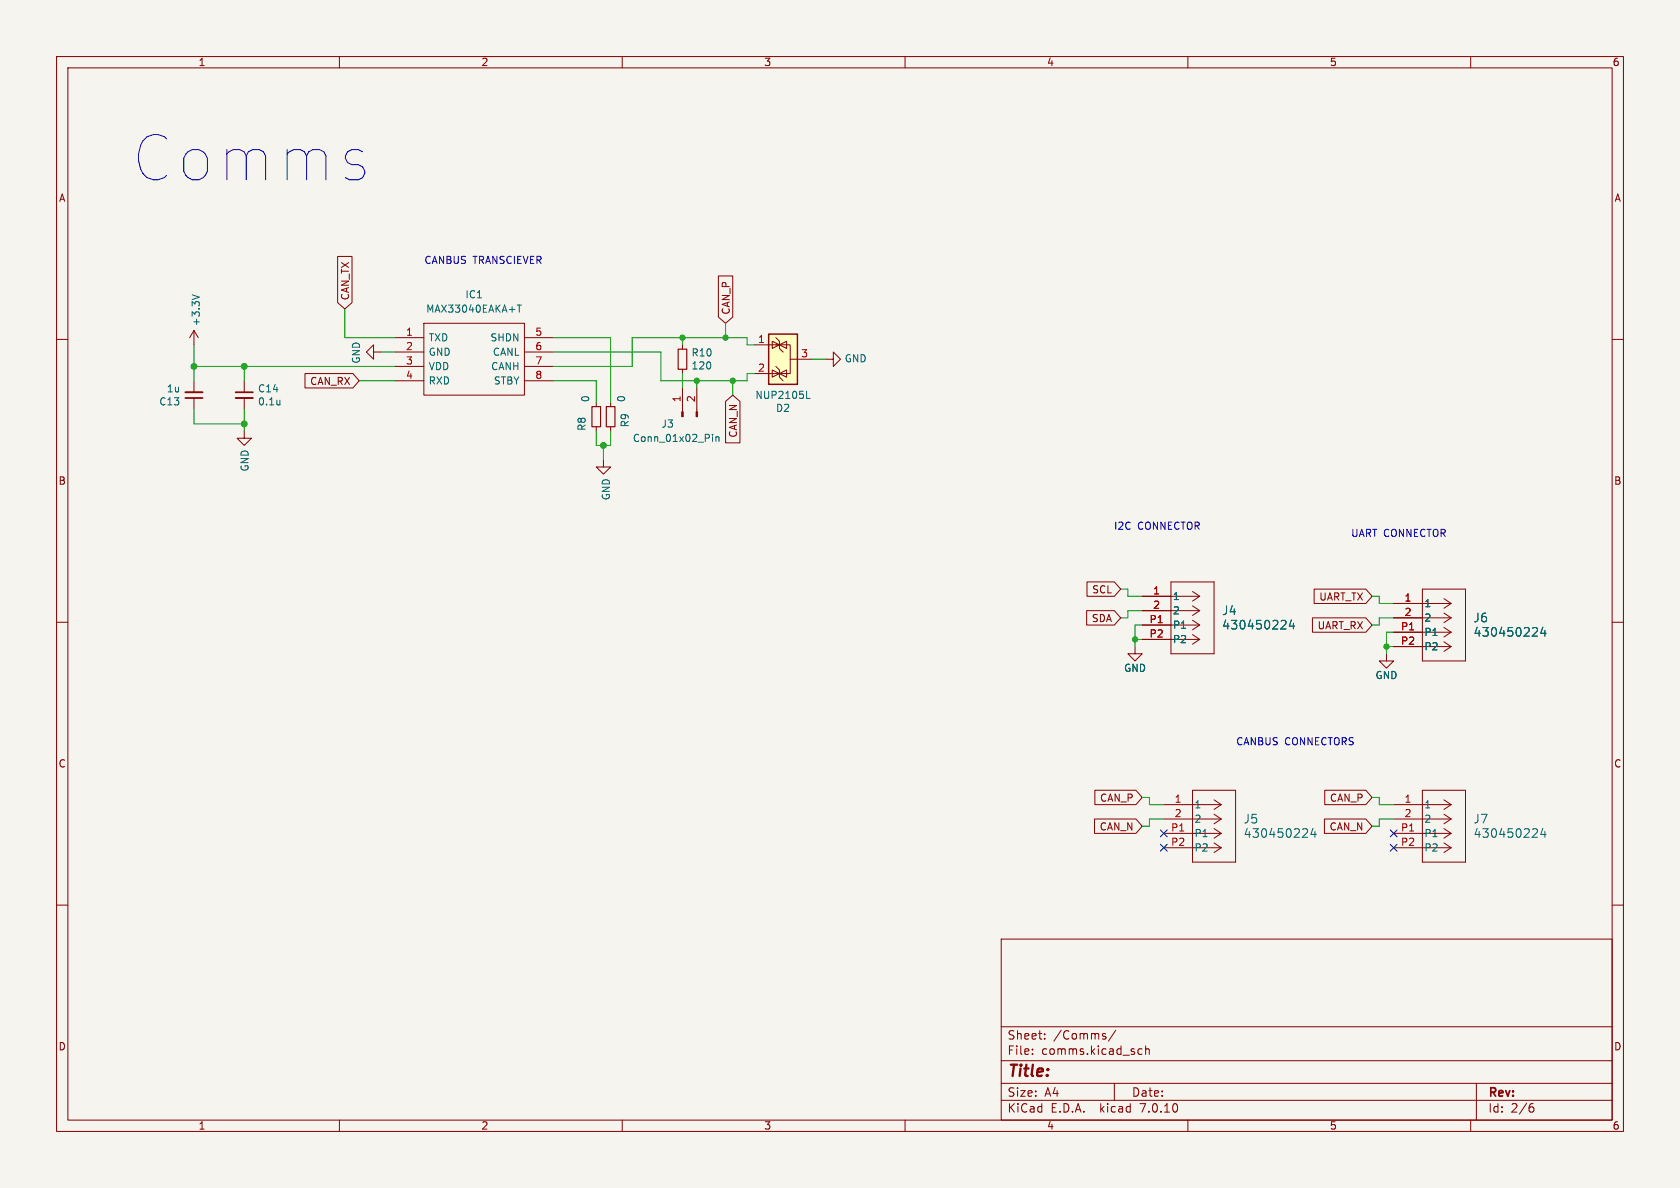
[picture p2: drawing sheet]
<svg xmlns="http://www.w3.org/2000/svg" width="297mm" height="210mm" viewBox="0 0 297 210" stroke-linecap="round" stroke-linejoin="round" font-family="sans-serif">
<path d="M0 0h297v210h-297z" fill="#f5f4ef" stroke="#f5f4ef" stroke-width=".18"/>
<g fill="none" stroke="#840000" stroke-width=".18">
<path d="M10 10h277v190h-277zM12 12h273v186h-273zM60 10v2M110 10v2M160 10v2M210 10v2M260 10v2M10 60h2M34.3 58.4l-.8 1.3M34.3 58.4v2.6M34.3 58.4l.8 1.3M59.7 45.3h2.5v8.2l-1.2 1.1-1.3-1.1z"/>
<path d="M69.8 59.7h5.1M74.9 57.2h17.8v12.7h-17.8zM92.7 59.7h5.1M127 48.8h2.5v7.2l-1.2 1.2-1.3-1.2zM137.2 59.7l.6 .6v1.3l.6 .6M285 60h2M34.3 67.3v2M34.3 70.4v2M43.2 76.2v1.3h1.2l-1.2 1.2-1.3-1.2h1.3M43.2 67.3v2M43.2 70.4v2M53.9 66h8.5l1.1 1.3-1.1 1.3h-8.5z"/>
<path d="M66 62.2v-1.2l-1.2 1.2 1.2 1.3v-1.3h1.3M69.8 62.2h5.1M69.8 64.8h5.1M69.8 67.3h5.1M92.7 62.2h5.1M92.7 64.8h5.1M92.7 67.3h5.1M105.4 71.1v.8M105.4 75.4v.8M107.9 71.1v.8M107.9 75.4v.8M120.6 61v.7"/>
<path d="M120.6 65.3v.7M120.6 68.6v4.2M123.2 68.6v4.2M128.3 71l1.2-1.1 1.3 1.1v7.3h-2.5zM133.3 61h4.5M133.3 66h4.5M136.5 65.4l1.3 .6-1.3 .7zM137.2 61h.6l-1.3 .6v-1.3l1.3 .7M137.2 64.8l.6 .6v1.3l.6 .6M137.8 61h1.9v5h-1.9M137.8 61l1.3-.7v1.3zM137.8 66l1.3-.6v1.3z"/>
<path d="M139.7 63.5h3.8M146 63.5h1.3v-1.3l1.3 1.3-1.3 1.3v-1.3M106.7 81.3v1.3h1.2l-1.2 1.2-1.3-1.2h1.3M10 110h2M192.1 107.9h4.9l1.1 1.3-1.1 1.3h-4.9zM192.2 102.9h4.8l1.1 1.2-1.1 1.3h-4.8zM200.7 114.3v1.3h1.2l-1.2 1.2-1.3-1.2h1.3M201.9 113h10.2M201.9 110.5h10.2M201.9 108h10.2M201.9 105.4h10.2M207 102.9h7.6v12.7h-7.6z"/>
<path d="M210.8 112.2l1.3 .8M210.8 109.6l1.3 .9M210.8 107.1l1.3 .9M210.8 104.6l1.3 .8M212.1 113l-1.3 .9M212.1 110.5l-1.3 .8M212.1 108l-1.3 .8M212.1 105.4l-1.3 .9M232 109.2h9.5l1.1 1.3-1.1 1.3h-9.5zM232.3 104.1h9.2l1.1 1.3-1.1 1.3h-9.2zM245.1 115.6v1.2h1.3l-1.3 1.3-1.3-1.3h1.3M246.4 114.3h10.1"/>
<path d="M246.4 111.8h10.1M246.4 109.2h10.1M246.4 106.7h10.1M251.5 104.1h7.6v12.7h-7.6zM255.3 113.5l1.2 .8M255.3 110.9l1.2 .9M255.3 108.4l1.2 .8M255.3 105.8l1.2 .9M256.5 114.3l-1.2 .8M256.5 111.8l-1.2 .8M256.5 109.2l-1.2 .9M256.5 106.7l-1.2 .8"/>
<path d="M285 110h2M193.6 139.7h7.2l1.1 1.3-1.1 1.2h-7.2zM210.8 139.7h7.6v12.7h-7.6zM234.2 139.7h7.3l1.1 1.3-1.1 1.2h-7.3zM251.5 139.7h7.6v12.7h-7.6zM10 160h2M193.5 144.8h7.3l1.1 1.3-1.1 1.2h-7.3zM205.7 149.9h10.2M205.7 147.3h10.2M205.7 144.8h10.2M205.7 142.2h10.2M214.6 149l1.3 .9"/>
<path d="M214.6 146.5l1.3 .8M214.6 143.9l1.3 .9M214.6 141.4l1.3 .8M215.9 149.9l-1.3 .8M215.9 147.3l-1.3 .9M215.9 144.8l-1.3 .8M215.9 142.2l-1.3 .9M234.1 144.8h7.4l1.1 1.3-1.1 1.2h-7.4zM246.4 149.9h10.1M246.4 147.3h10.1M246.4 144.8h10.1M246.4 142.2h10.1"/>
<path d="M255.3 149l1.2 .9M255.3 146.5l1.2 .8M255.3 143.9l1.2 .9M255.3 141.4l1.2 .8M256.5 149.9l-1.2 .8M256.5 147.3l-1.2 .9M256.5 144.8l-1.2 .8M256.5 142.2l-1.2 .9M285 160h2M177 166h108v32h-108zM60 198v2M110 198v2"/>
<path d="M160 198v2M177 194.5h108M177 191.5h108M177 187.5h108M177 181.5h108M182.5 186.3v.1M182.5 185.5v.1M184.7 183.6v.1M184.7 182.8v.1M195.3 183.2l.2 .2-.2 .3M195.3 182.7l.2 .1M197 191.5v3"/>
<path d="M197.2 182.1l-1.2 2M201.2 186.3l.3 .1 .4-.1M201.9 185.5l-.4-.1-.3 .1M202.5 185.5l.2-.1 .4 .1 .1 .9M202.5 184.9v1.5M210 198v2M260 198v2M261 191.5v6.5M270.6 195.7h.3l.3 .3-.1 .5-.5 .1M271 195.1l-.4 .1"/>
</g>
<path d="M135.9 59.1h5.1v8.8h-5.1z" fill="#ffffc2" stroke="#ffffc2" stroke-width=".18"/>
<path d="M135.9 59.1h5.1v8.8h-5.1z" fill="none" stroke="#840000" stroke-width=".25"/>
<g fill="none" stroke="#006464" stroke-width=".18">
<path d="M34 52.1l1.2 .4M91.4 53.9h.8M91.8 53.9v1.3M49.5 70.7v.9M49.5 71.5h-.1M126 76.8v.1M126 77.2v.8M126.6 77.2v.8M126.6 77.3l.1-.1 .4 .1v.7M142.6 70.4h.6M227.2 109.7l.2 .3-.1 .3-.9 .9h1M228.3 109.6l-.4 1.1h1"/>
<path d="M228.7 110.2v1M271.7 111l.1 .2-.1 .4-.8 .9h.9M272.7 110.9l-.3 1h.9M273.1 111.4v1.1M231 146.6l.2 .2-.1 .3-.9 .9h1M232.1 146.4l-.4 1.1h1M232.5 147v1M271.7 146.6l.1 .2-.1 .3-.8 .9h.9M272.7 146.4l-.3 1.1h.9M273.1 147v1"/>
</g>
<g fill="#840000" stroke="#840000" stroke-width=".18">
<path d="M123.1 72.8h.2v.9h-.2z"/>
<path d="M120.5 72.8h.3v.9h-.3z"/>
</g>
<path d="M104.6 71.9h1.6v3.5h-1.6zM107.2 71.9h1.5v3.5h-1.5zM119.9 61.7h1.5v3.6h-1.5z" fill="none" stroke="#840000" stroke-width=".2"/>
<path d="M32.8 69.3h3M41.7 70.4h3" fill="none" stroke="#840000" stroke-width=".33"/>
<path d="M32.8 70.4h3M41.7 69.3h3" fill="none" stroke="#840000" stroke-width=".3"/>
<g fill="none" stroke="#009600" stroke-width=".18">
<path d="M61 54.6v5.1h8.8M97.8 59.7h10.1v11.4M120.6 59.7v1.3M128.3 57.2v2.5M34.3 64.8h35.5M34.3 61v6.3M34.3 72.4v2.5h8.9M43.2 64.8v2.5M43.2 72.4v3.8M63.5 67.3h6.3M67.3 62.2h2.5M97.8 67.3h7.6v3.8"/>
<path d="M97.8 62.2h19v5.1h15.3v-1.3h1.2M105.4 76.2v2.5h2.5v-2.5M106.7 78.7v2.6M120.6 66v2.6M123.2 67.3v1.3M129.5 67.3v2.6M133.3 61h-1.2v-1.3h-20.3v5.1h-14M143.5 63.5h2.5M198.1 104.1h1.3v1.3h2.5M200.7 113h1.2M201.9 110.5h-1.2v3.8M201.9 108h-2.5v1.2h-1.3"/>
<path d="M242.6 105.4h1.2v1.3h2.6M245.1 114.3h1.3M246.4 109.2h-2.6v1.3h-1.2M246.4 111.8h-1.3v3.8M201.9 141h1.3v1.2h2.5M205.7 144.8h-2.5v1.3h-1.3M242.6 141h1.2v1.2h2.6M246.4 144.8h-2.6v1.3h-1.2"/>
</g>
<path d="M205.1 149.3l1.2 1.2M205.1 146.7l1.2 1.2M206.3 149.3l-1.2 1.2M206.3 146.7l-1.2 1.2M245.8 149.3l1.2 1.2M245.8 146.7l1.2 1.2M247 149.3l-1.2 1.2M247 146.7l-1.2 1.2" fill="none" stroke="#000084" stroke-width=".18"/>
<g fill="#009600" stroke="#009600" stroke-width=".18">
<circle cx="106.7" cy="78.7" r=".51"/>
<circle cx="120.6" cy="59.7" r=".46"/>
<circle cx="123.2" cy="67.3" r=".46"/>
<circle cx="129.5" cy="67.3" r=".46"/>
<circle cx="128.3" cy="59.7" r=".46"/>
<circle cx="200.7" cy="113" r=".46"/>
<circle cx="245.1" cy="114.3" r=".46"/>
<circle cx="43.2" cy="64.8" r=".51"/>
<circle cx="43.2" cy="74.9" r=".51"/>
<circle cx="34.3" cy="64.8" r=".51"/>
</g>
<text font-size="11.1" fill="#0000c2" x="22.9" y="32.8">Comms</text>
<text font-size="2.8" fill="#840000" x="178" y="190.9">Title:</text>
<g font-size="2.1" fill="#006464">
<text x="216" y="108.9">J4</text>
<text x="216" y="111.5">430450224</text>
<text x="260.4" y="110.2">J6</text>
<text x="260.4" y="112.8">430450224</text>
<text x="219.8" y="145.8">J5</text>
<text x="219.8" y="148.3">430450224</text>
<text x="260.4" y="145.8">J7</text>
<text x="260.4" y="148.3">430450224</text>
</g>
<g font-size="2.1" fill="#840000">
<text x="178" y="184">Sheet:</text>
<text x="186.2" y="184">/Comms/</text>
<text x="178" y="186.7">File:</text>
<text x="184.1" y="186.7">comms.kicad_sch</text>
<text x="178" y="196.9">KiCad</text>
<text x="178" y="194.1">Size:</text>
<text x="184.7" y="194.1">A4</text>
<text x="185.7" y="196.9">E.D.A.</text>
<text x="194.6" y="196.9">kicad</text>
<text x="200" y="194.1">Date:</text>
<text x="201.8" y="196.9">7.0.10</text>
<text x="263" y="194.3">Rev:</text>
<text x="263" y="196.9">Id:</text>
<text x="267.1" y="196.9">2/6</text>
</g>
<g font-size="1.8" fill="#840000">
<text x="35" y="11.9">1</text>
<text x="85" y="11.9">2</text>
<text x="135" y="11.9">3</text>
<text x="185" y="11.9">4</text>
<text x="235" y="11.9">5</text>
<text x="285" y="11.9">6</text>
<text x="10.3" y="35.9">A</text>
<text x="285.3" y="35.9">A</text>
<text x="61.9" y="53.2" transform="rotate(-90 61.9 53.2)">CAN_TX</text>
<text x="129.2" y="55.7" transform="rotate(-90 129.2 55.7)">CAN_P</text>
<text x="54.7" y="68.3">CAN_RX</text>
<text x="130.5" y="77.5" transform="rotate(-90 130.5 77.5)">CAN_N</text>
<text x="10.3" y="85.9">B</text>
<text x="285.3" y="85.9">B</text>
<text x="193" y="105.1">SCL</text>
<text x="233.1" y="106.4">UART_TX</text>
<text x="192.9" y="110.2">SDA</text>
<text x="232.8" y="111.4">UART_RX</text>
<text x="10.3" y="135.9">C</text>
<text x="285.3" y="135.9">C</text>
<text x="194.4" y="141.9">CAN_P</text>
<text x="235" y="141.9">CAN_P</text>
<text x="194.3" y="147">CAN_N</text>
<text x="235" y="147">CAN_N</text>
<text x="10.3" y="185.9">D</text>
<text x="285.3" y="185.9">D</text>
<text x="35" y="199.9">1</text>
<text x="85" y="199.9">2</text>
<text x="135" y="199.9">3</text>
<text x="185" y="199.9">4</text>
<text x="235" y="199.9">5</text>
<text x="285" y="199.9">6</text>
</g>
<g font-size="1.8" fill="#0000c2">
<text x="74.9" y="46.7">CANBUS</text>
<text x="83.6" y="46.7">TRANSCIEVER</text>
<text x="196.8" y="93.7">I2C</text>
<text x="201.1" y="93.7">CONNECTOR</text>
<text x="238.8" y="95">UART CONNECTOR</text>
<text x="218.4" y="131.8">CANBUS</text>
<text x="227.1" y="131.8">CONNECTORS</text>
</g>
<g font-size="1.8" fill="#006464">
<text x="82.2" y="52.9">IC1</text>
<text x="35.5" y="57.8" transform="rotate(-90 35.5 57.8)">+3.3V</text>
<text x="75.3" y="55.5">MAX33040EAKA+T</text>
<text x="63.8" y="64.4" transform="rotate(-90 63.8 64.4)">GND</text>
<text x="75.7" y="60.6">TXD</text>
<text x="75.7" y="63.1">GND</text>
<text x="75.7" y="65.6">VDD</text>
<text x="86.6" y="60.6">SHDN</text>
<text x="86.7" y="65.6">CANH</text>
<text x="87" y="63.1">CANL</text>
<text x="122.2" y="63.2">R10</text>
<text x="122.2" y="65.5">120</text>
<text x="149.2" y="64.2">GND</text>
<text x="28.1" y="71.9">C13</text>
<text x="29.4" y="69.6">1u</text>
<text x="45.5" y="71.9">0.1u</text>
<text x="45.5" y="69.6">C14</text>
<text x="75.7" y="68.2">RXD</text>
<text x="87.2" y="68.2">STBY</text>
<text x="104.4" y="71.2" transform="rotate(-90 104.4 71.2)">0</text>
<text x="110.7" y="71.2" transform="rotate(-90 110.7 71.2)">0</text>
<text x="133.4" y="70.7">NUP2105L</text>
<text x="103.7" y="76.3" transform="rotate(-90 103.7 76.3)">R8</text>
<text x="111.4" y="75.6" transform="rotate(-90 111.4 75.6)">R9</text>
<text x="116.8" y="75.8">J3</text>
<text x="137.1" y="73">D2</text>
<text x="44.2" y="83.5" transform="rotate(-90 44.2 83.5)">GND</text>
<text x="111.8" y="78.3">Conn_01x02_Pin</text>
<text x="108" y="88.5" transform="rotate(-90 108 88.5)">GND</text>
<text x="207.3" y="106.3">1</text>
<text x="251.7" y="107.5">1</text>
<text x="207.3" y="108.8">2</text>
<text x="207.3" y="111.4">P1</text>
<text x="207.3" y="113.9">P2</text>
<text x="251.7" y="110.1">2</text>
<text x="251.7" y="112.6">P1</text>
<text x="198.6" y="119">GND</text>
<text x="251.7" y="115.2">P2</text>
<text x="243.1" y="120.2">GND</text>
<text x="211.1" y="143.1">1</text>
<text x="251.7" y="143.1">1</text>
<text x="211.1" y="145.6">2</text>
<text x="211.1" y="148.2">P1</text>
<text x="251.7" y="145.6">2</text>
<text x="251.7" y="148.2">P1</text>
<text x="211.1" y="150.7">P2</text>
<text x="251.7" y="150.7">P2</text>
</g>
<g font-size="1.8" fill="#a90000">
<text x="71.7" y="59.4">1</text>
<text x="94.5" y="59.4">5</text>
<text x="71.7" y="62">2</text>
<text x="71.7" y="64.5">3</text>
<text x="94.5" y="62">6</text>
<text x="94.5" y="64.5">7</text>
<text x="133.9" y="60.7">1</text>
<text x="133.9" y="65.8">2</text>
<text x="141.5" y="63.2">3</text>
<text x="71.7" y="67.1">4</text>
<text x="94.5" y="67.1">8</text>
<text x="120.4" y="71.2" transform="rotate(-90 120.4 71.2)">1</text>
<text x="122.9" y="71.2" transform="rotate(-90 122.9 71.2)">2</text>
<text x="203.8" y="105.2">1</text>
<text x="203.8" y="107.7">2</text>
<text x="248.2" y="106.4">1</text>
<text x="203.1" y="110.2">P1</text>
<text x="203.1" y="112.8">P2</text>
<text x="247.6" y="111.5">P1</text>
<text x="248.2" y="109">2</text>
<text x="247.6" y="114">P2</text>
<text x="207.6" y="142">1</text>
<text x="248.2" y="142">1</text>
<text x="206.9" y="147.1">P1</text>
<text x="206.9" y="149.6">P2</text>
<text x="207.6" y="144.5">2</text>
<text x="247.6" y="147.1">P1</text>
<text x="247.6" y="149.6">P2</text>
<text x="248.2" y="144.5">2</text>
</g>
</svg>
